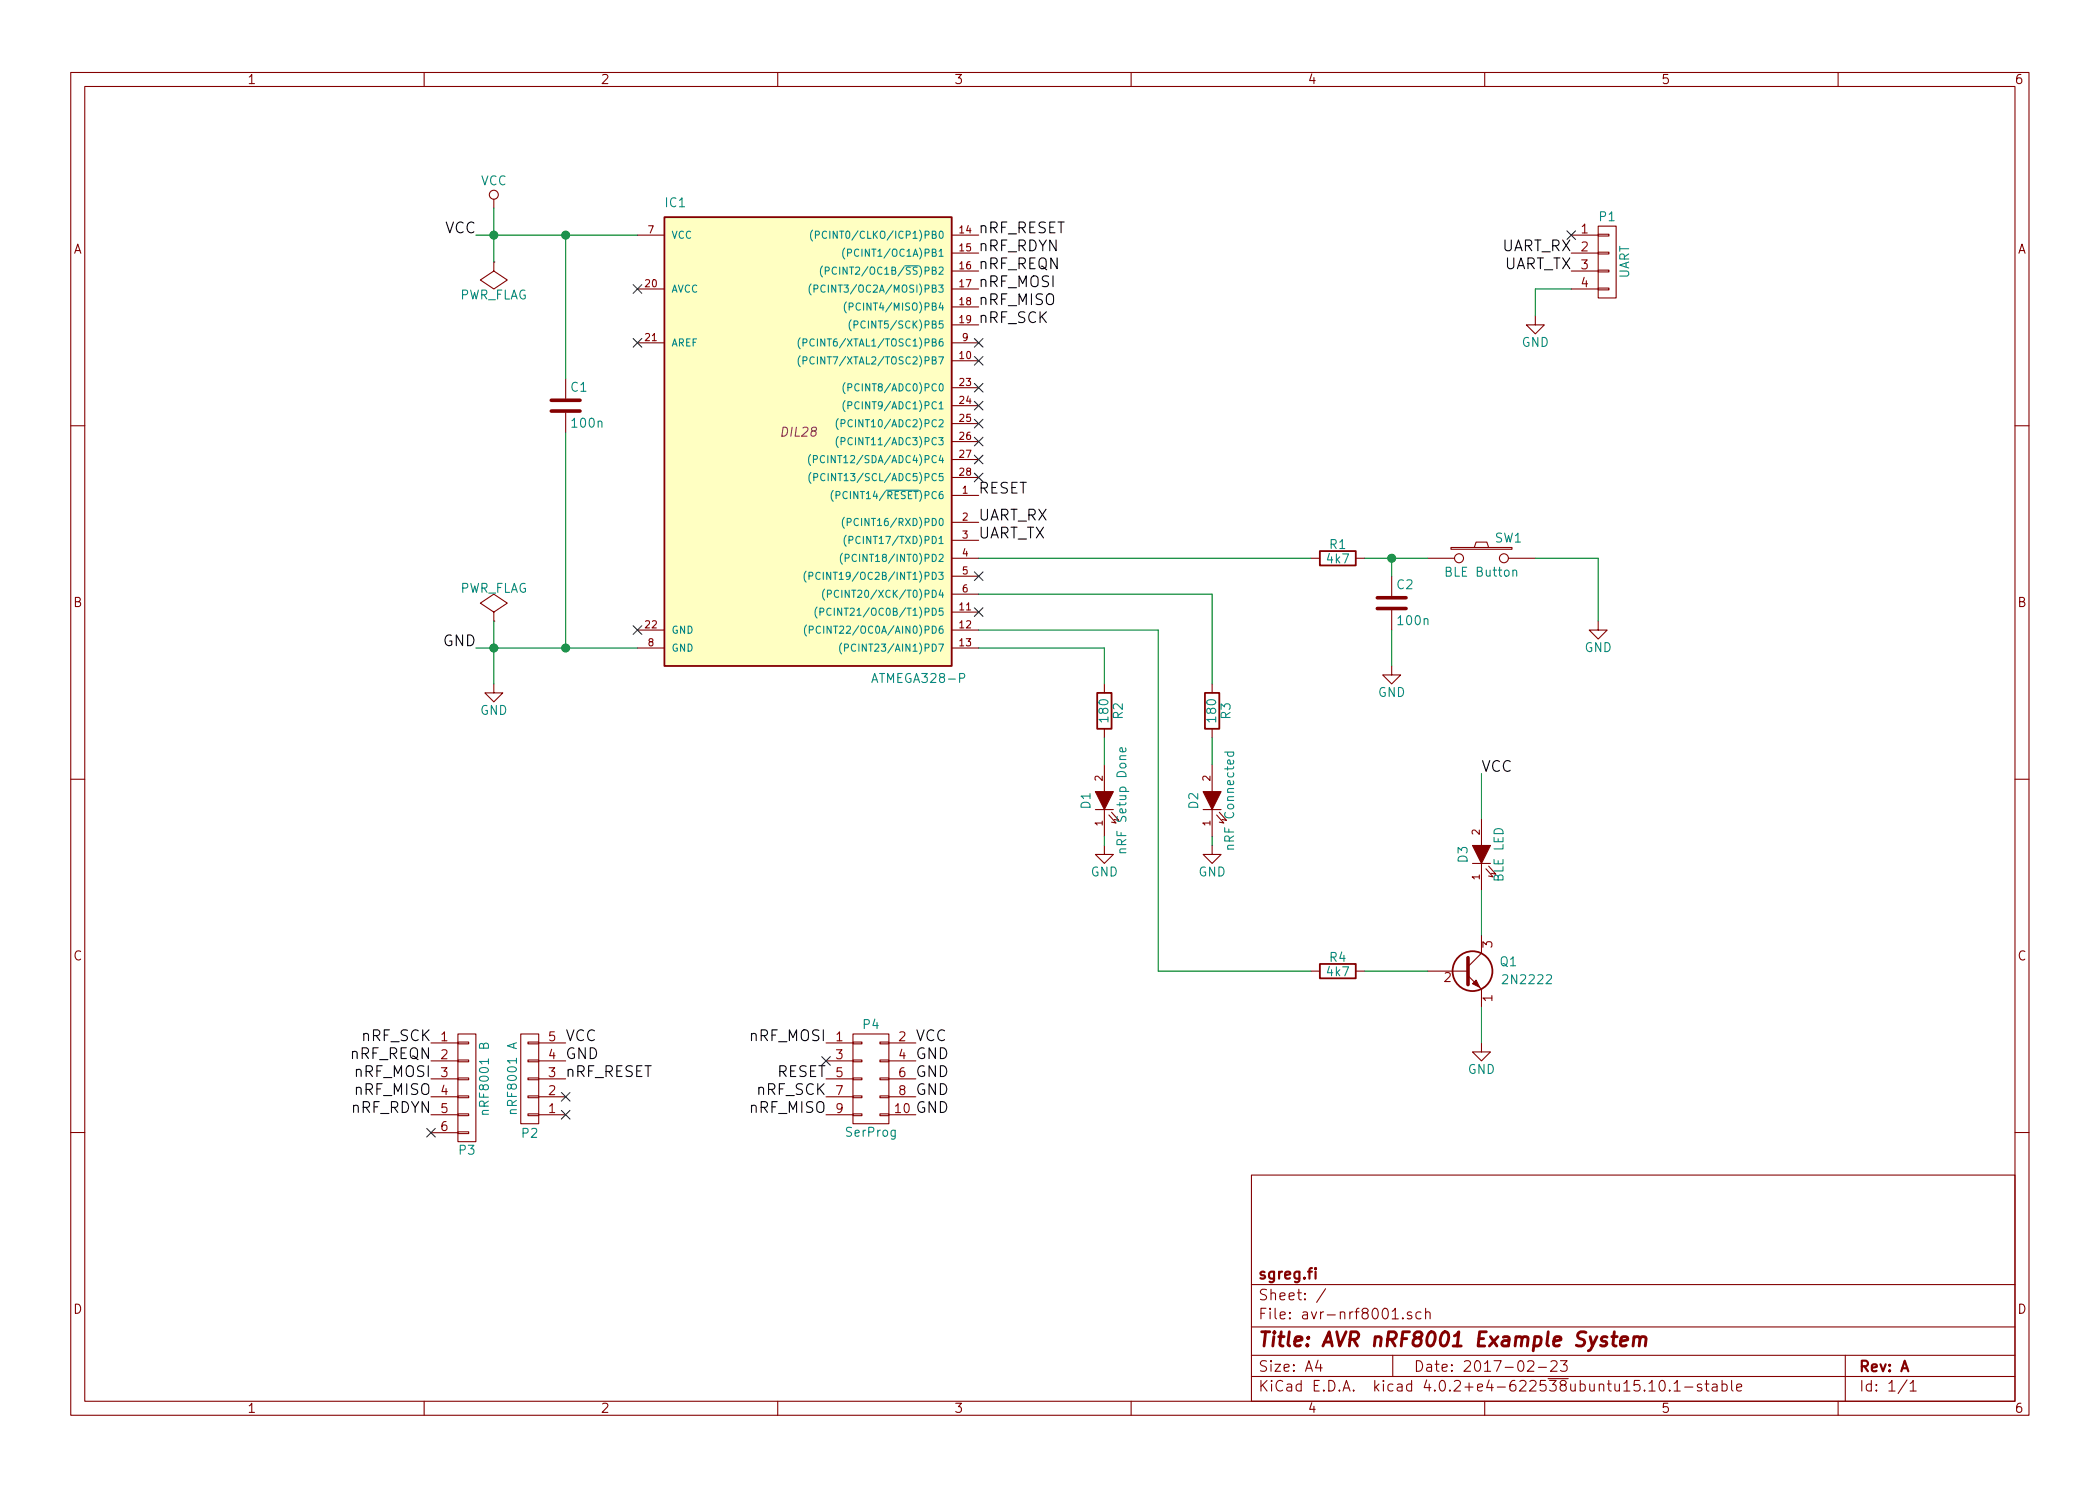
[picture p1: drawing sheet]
EESchema Schematic File Version 2
LIBS:power
LIBS:device
LIBS:transistors
LIBS:conn
LIBS:linear
LIBS:regul
LIBS:74xx
LIBS:cmos4000
LIBS:adc-dac
LIBS:memory
LIBS:xilinx
LIBS:microcontrollers
LIBS:dsp
LIBS:microchip
LIBS:analog_switches
LIBS:motorola
LIBS:texas
LIBS:intel
LIBS:audio
LIBS:interface
LIBS:digital-audio
LIBS:philips
LIBS:display
LIBS:cypress
LIBS:siliconi
LIBS:opto
LIBS:atmel
LIBS:contrib
LIBS:valves
EELAYER 25 0
EELAYER END
$Descr A4 11693 8268
encoding utf-8
Sheet 1 1
Title "AVR nRF8001 Example System"
Date "2017-02-23"
Rev "A"
Comp "sgreg.fi"
Comment1 ""
Comment2 ""
Comment3 ""
Comment4 ""
$EndDescr
$Comp
L ATMEGA328-P IC1
U 1 1
P 4450 2400
F 0 "IC1" H 3700 3650 50  0000 L BNN
F 1 "ATMEGA328-P" H 4850 1000 50  0000 L BNN
F 2 "DIL28" H 4450 2400 50  0000 C CIN
F 3 "" H 4450 2400 50  0000 C CNN
	1    4450 2400
	1    0    0    -1  
$EndComp
$Comp
L CONN_01X05 P2
U 1 1
P 2950 6000
F 0 "P2" H 2950 6300 50  0000 C CNN
F 1 "nRF8001 A" V 3050 6000 50  0000 C CNN
F 2 "" H 2950 6000 50  0000 C CNN
F 3 "" H 2950 6000 50  0000 C CNN
	1    2950 6000
	-1   0    0    1   
$EndComp
$Comp
L CONN_01X06 P3
U 1 1
P 2600 6050
F 0 "P3" H 2600 5700 50  0000 C CNN
F 1 "nRF8001 B" V 2700 6100 50  0000 C CNN
F 2 "" H 2600 6050 50  0000 C CNN
F 3 "" H 2600 6050 50  0000 C CNN
	1    2600 6050
	1    0    0    -1  
$EndComp
$Comp
L CONN_01X04 P1
U 1 1
P 8950 1450
F 0 "P1" H 8950 1700 50  0000 C CNN
F 1 "UART" V 9050 1450 50  0000 C CNN
F 2 "" H 8950 1450 50  0000 C CNN
F 3 "" H 8950 1450 50  0000 C CNN
	1    8950 1450
	1    0    0    -1  
$EndComp
$Comp
L R R1
U 1 1
P 7450 3100
F 0 "R1" V 7530 3100 50  0000 C CNN
F 1 "4k7" V 7450 3100 50  0000 C CNN
F 2 "" V 7380 3100 50  0000 C CNN
F 3 "" H 7450 3100 50  0000 C CNN
	1    7450 3100
	0    -1   -1   0   
$EndComp
$Comp
L R R3
U 1 1
P 6750 3950
F 0 "R3" V 6830 3950 50  0000 C CNN
F 1 "180" V 6750 3950 50  0000 C CNN
F 2 "" V 6680 3950 50  0000 C CNN
F 3 "" H 6750 3950 50  0000 C CNN
	1    6750 3950
	1    0    0    -1  
$EndComp
$Comp
L C C1
U 1 1
P 3150 2250
F 0 "C1" H 3175 2350 50  0000 L CNN
F 1 "100n" H 3175 2150 50  0000 L CNN
F 2 "" H 3188 2100 50  0000 C CNN
F 3 "" H 3150 2250 50  0000 C CNN
	1    3150 2250
	1    0    0    -1  
$EndComp
$Comp
L SW_PUSH SW1
U 1 1
P 8250 3100
F 0 "SW1" H 8400 3210 50  0000 C CNN
F 1 "BLE Button" H 8250 3020 50  0000 C CNN
F 2 "" H 8250 3100 50  0000 C CNN
F 3 "" H 8250 3100 50  0000 C CNN
	1    8250 3100
	1    0    0    -1  
$EndComp
$Comp
L C C2
U 1 1
P 7750 3350
F 0 "C2" H 7775 3450 50  0000 L CNN
F 1 "100n" H 7775 3250 50  0000 L CNN
F 2 "" H 7788 3200 50  0000 C CNN
F 3 "" H 7750 3350 50  0000 C CNN
	1    7750 3350
	1    0    0    -1  
$EndComp
$Comp
L LED D2
U 1 1
P 6750 4450
F 0 "D2" H 6750 4550 50  0000 C CNN
F 1 "nRF Connected" H 6750 4350 50  0000 C CNN
F 2 "" H 6750 4450 50  0000 C CNN
F 3 "" H 6750 4450 50  0000 C CNN
	1    6750 4450
	0    -1   -1   0   
$EndComp
$Comp
L Q_NPN_EBC Q1
U 1 1
P 8150 5400
F 0 "Q1" H 8450 5450 50  0000 R CNN
F 1 "2N2222" H 8650 5350 50  0000 R CNN
F 2 "" H 8350 5500 50  0000 C CNN
F 3 "" H 8150 5400 50  0000 C CNN
	1    8150 5400
	1    0    0    -1  
$EndComp
NoConn ~ 3550 1900
NoConn ~ 3550 1600
NoConn ~ 3550 3500
Text Label 5450 2750 0    60   ~ 0
RESET
$Comp
L GND #PWR01
U 1 1
P 8900 3450
F 0 "#PWR01" H 8900 3200 50  0001 C CNN
F 1 "GND" H 8900 3300 50  0000 C CNN
F 2 "" H 8900 3450 50  0000 C CNN
F 3 "" H 8900 3450 50  0000 C CNN
	1    8900 3450
	1    0    0    -1  
$EndComp
$Comp
L GND #PWR02
U 1 1
P 7750 3700
F 0 "#PWR02" H 7750 3450 50  0001 C CNN
F 1 "GND" H 7750 3550 50  0000 C CNN
F 2 "" H 7750 3700 50  0000 C CNN
F 3 "" H 7750 3700 50  0000 C CNN
	1    7750 3700
	1    0    0    -1  
$EndComp
NoConn ~ 5450 3200
$Comp
L GND #PWR03
U 1 1
P 6750 4700
F 0 "#PWR03" H 6750 4450 50  0001 C CNN
F 1 "GND" H 6750 4550 50  0000 C CNN
F 2 "" H 6750 4700 50  0000 C CNN
F 3 "" H 6750 4700 50  0000 C CNN
	1    6750 4700
	1    0    0    -1  
$EndComp
NoConn ~ 5450 1900
NoConn ~ 5450 2000
NoConn ~ 5450 3400
$Comp
L LED D3
U 1 1
P 8250 4750
F 0 "D3" H 8250 4850 50  0000 C CNN
F 1 "BLE LED" H 8250 4650 50  0000 C CNN
F 2 "" H 8250 4750 50  0000 C CNN
F 3 "" H 8250 4750 50  0000 C CNN
	1    8250 4750
	0    -1   -1   0   
$EndComp
$Comp
L GND #PWR04
U 1 1
P 8250 5800
F 0 "#PWR04" H 8250 5550 50  0001 C CNN
F 1 "GND" H 8250 5650 50  0000 C CNN
F 2 "" H 8250 5800 50  0000 C CNN
F 3 "" H 8250 5800 50  0000 C CNN
	1    8250 5800
	1    0    0    -1  
$EndComp
$Comp
L R R2
U 1 1
P 6150 3950
F 0 "R2" V 6230 3950 50  0000 C CNN
F 1 "180" V 6150 3950 50  0000 C CNN
F 2 "" V 6080 3950 50  0000 C CNN
F 3 "" H 6150 3950 50  0000 C CNN
	1    6150 3950
	1    0    0    -1  
$EndComp
$Comp
L LED D1
U 1 1
P 6150 4450
F 0 "D1" H 6150 4550 50  0000 C CNN
F 1 "nRF Setup Done" H 6150 4350 50  0000 C CNN
F 2 "" H 6150 4450 50  0000 C CNN
F 3 "" H 6150 4450 50  0000 C CNN
	1    6150 4450
	0    -1   -1   0   
$EndComp
$Comp
L GND #PWR05
U 1 1
P 6150 4700
F 0 "#PWR05" H 6150 4450 50  0001 C CNN
F 1 "GND" H 6150 4550 50  0000 C CNN
F 2 "" H 6150 4700 50  0000 C CNN
F 3 "" H 6150 4700 50  0000 C CNN
	1    6150 4700
	1    0    0    -1  
$EndComp
NoConn ~ 5450 2150
NoConn ~ 5450 2250
NoConn ~ 5450 2350
NoConn ~ 5450 2450
NoConn ~ 5450 2550
Text Label 5450 1300 0    60   ~ 0
nRF_RESET
Text Label 5450 1400 0    60   ~ 0
nRF_RDYN
Text Label 5450 1500 0    60   ~ 0
nRF_REQN
$Comp
L GND #PWR06
U 1 1
P 8550 1750
F 0 "#PWR06" H 8550 1500 50  0001 C CNN
F 1 "GND" H 8550 1600 50  0000 C CNN
F 2 "" H 8550 1750 50  0000 C CNN
F 3 "" H 8550 1750 50  0000 C CNN
	1    8550 1750
	1    0    0    -1  
$EndComp
NoConn ~ 8750 1300
Text Label 5450 1600 0    60   ~ 0
nRF_MOSI
Text Label 5450 1700 0    60   ~ 0
nRF_MISO
Text Label 5450 1800 0    60   ~ 0
nRF_SCK
NoConn ~ 3150 6200
NoConn ~ 3150 6100
Text Label 3150 6000 0    60   ~ 0
nRF_RESET
$Comp
L VCC #PWR07
U 1 1
P 2750 1150
F 0 "#PWR07" H 2750 1000 50  0001 C CNN
F 1 "VCC" H 2750 1300 50  0000 C CNN
F 2 "" H 2750 1150 50  0000 C CNN
F 3 "" H 2750 1150 50  0000 C CNN
	1    2750 1150
	1    0    0    -1  
$EndComp
$Comp
L GND #PWR08
U 1 1
P 2750 3800
F 0 "#PWR08" H 2750 3550 50  0001 C CNN
F 1 "GND" H 2750 3650 50  0000 C CNN
F 2 "" H 2750 3800 50  0000 C CNN
F 3 "" H 2750 3800 50  0000 C CNN
	1    2750 3800
	1    0    0    -1  
$EndComp
$Comp
L PWR_FLAG #FLG09
U 1 1
P 2750 3450
F 0 "#FLG09" H 2750 3545 50  0001 C CNN
F 1 "PWR_FLAG" H 2750 3630 50  0000 C CNN
F 2 "" H 2750 3450 50  0000 C CNN
F 3 "" H 2750 3450 50  0000 C CNN
	1    2750 3450
	1    0    0    -1  
$EndComp
$Comp
L PWR_FLAG #FLG010
U 1 1
P 2750 1450
F 0 "#FLG010" H 2750 1545 50  0001 C CNN
F 1 "PWR_FLAG" H 2750 1630 50  0000 C CNN
F 2 "" H 2750 1450 50  0000 C CNN
F 3 "" H 2750 1450 50  0000 C CNN
	1    2750 1450
	-1   0    0    1   
$EndComp
Text Label 2650 3600 2    60   ~ 0
GND
Text Label 2650 1300 2    60   ~ 0
VCC
Text Label 3150 5900 0    60   ~ 0
GND
Text Label 3150 5800 0    60   ~ 0
VCC
NoConn ~ 2400 6300
Text Label 2400 6200 2    60   ~ 0
nRF_RDYN
Text Label 2400 5900 2    60   ~ 0
nRF_REQN
Text Label 2400 6000 2    60   ~ 0
nRF_MOSI
Text Label 2400 6100 2    60   ~ 0
nRF_MISO
Text Label 2400 5800 2    60   ~ 0
nRF_SCK
$Comp
L R R4
U 1 1
P 7450 5400
F 0 "R4" V 7530 5400 50  0000 C CNN
F 1 "4k7" V 7450 5400 50  0000 C CNN
F 2 "" V 7380 5400 50  0000 C CNN
F 3 "" H 7450 5400 50  0000 C CNN
	1    7450 5400
	0    -1   -1   0   
$EndComp
Text Label 8250 4300 0    60   ~ 0
VCC
Wire Wire Line
	2650 1300 2750 1300
Wire Wire Line
	2750 1300 3150 1300
Wire Wire Line
	3150 1300 3550 1300
Wire Wire Line
	3150 1300 3150 2100
Wire Wire Line
	3150 3600 3150 2400
Wire Wire Line
	2650 3600 2750 3600
Wire Wire Line
	2750 3600 3150 3600
Wire Wire Line
	3150 3600 3550 3600
Wire Wire Line
	8550 3100 8900 3100
Wire Wire Line
	8900 3100 8900 3450
Wire Wire Line
	7750 3500 7750 3700
Wire Wire Line
	7600 3100 7750 3100
Wire Wire Line
	7750 3100 7950 3100
Wire Wire Line
	7750 3200 7750 3100
Connection ~ 7750 3100
Wire Wire Line
	7300 3100 5450 3100
Wire Wire Line
	6750 4650 6750 4700
Wire Wire Line
	6750 4100 6750 4250
Wire Wire Line
	6150 4650 6150 4700
Wire Wire Line
	6150 4100 6150 4250
Wire Wire Line
	5450 3600 6150 3600
Wire Wire Line
	6150 3600 6150 3800
Wire Wire Line
	5450 3300 6750 3300
Wire Wire Line
	6750 3300 6750 3800
Wire Wire Line
	8750 1600 8550 1600
Wire Wire Line
	8550 1600 8550 1750
Wire Wire Line
	2750 1150 2750 1300
Wire Wire Line
	2750 1300 2750 1450
Connection ~ 3150 1300
Wire Wire Line
	2750 3450 2750 3600
Wire Wire Line
	2750 3600 2750 3800
Connection ~ 3150 3600
Connection ~ 2750 1300
Connection ~ 2750 3600
Wire Wire Line
	8250 5600 8250 5800
Wire Wire Line
	7600 5400 7950 5400
Wire Wire Line
	8250 5200 8250 4950
Wire Wire Line
	8250 4300 8250 4550
Wire Wire Line
	5450 3500 6450 3500
Wire Wire Line
	6450 3500 6450 5400
Wire Wire Line
	6450 5400 7300 5400
Text Label 8750 1500 2    60   ~ 0
UART_TX
Text Label 8750 1400 2    60   ~ 0
UART_RX
Text Label 5450 3000 0    60   ~ 0
UART_TX
Text Label 5450 2900 0    60   ~ 0
UART_RX
$Comp
L CONN_02X05 P4
U 1 1
P 4850 6000
F 0 "P4" H 4850 6300 50  0000 C CNN
F 1 "SerProg" H 4850 5700 50  0000 C CNN
F 2 "" H 4850 4800 50  0000 C CNN
F 3 "" H 4850 4800 50  0000 C CNN
	1    4850 6000
	1    0    0    -1  
$EndComp
Text Label 4600 5800 2    60   ~ 0
nRF_MOSI
NoConn ~ 4600 5900
Text Label 4600 6000 2    60   ~ 0
RESET
Text Label 4600 6100 2    60   ~ 0
nRF_SCK
Text Label 4600 6200 2    60   ~ 0
nRF_MISO
Text Label 5100 5800 0    60   ~ 0
VCC
Text Label 5100 5900 0    60   ~ 0
GND
Text Label 5100 6000 0    60   ~ 0
GND
Text Label 5100 6100 0    60   ~ 0
GND
Text Label 5100 6200 0    60   ~ 0
GND
NoConn ~ 5450 2650
$EndSCHEMATC
